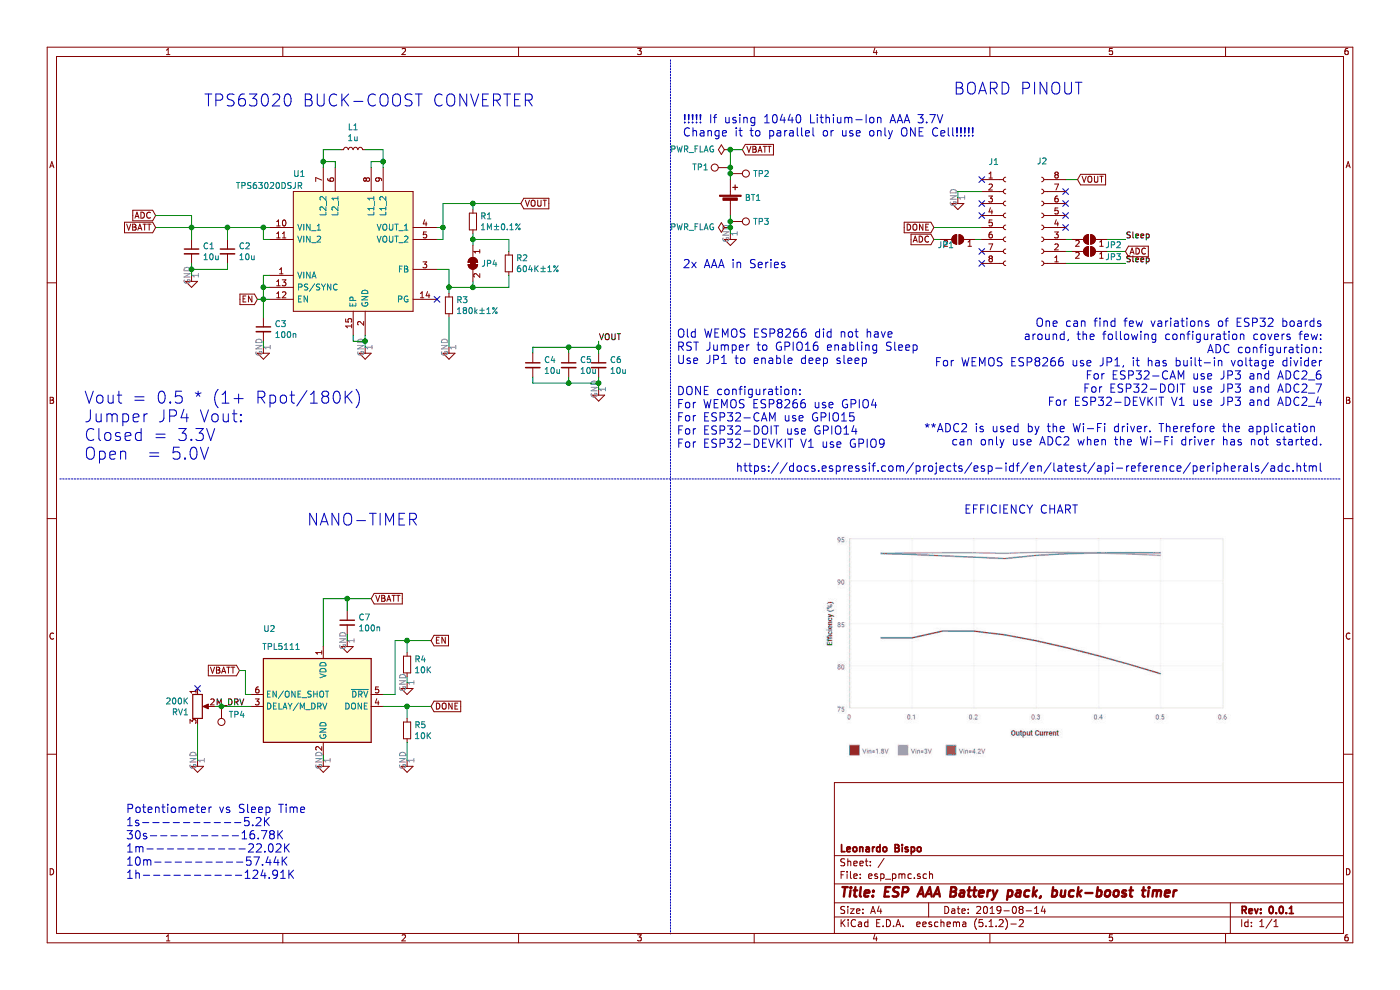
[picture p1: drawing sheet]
EESchema Schematic File Version 4
LIBS:esp_pmc-cache
EELAYER 29 0
EELAYER END
$Descr A4 11693 8268
encoding utf-8
Sheet 1 1
Title "ESP AAA Battery pack, buck-boost timer"
Date "2019-08-14"
Rev "0.0.1"
Comp "Leonardo Bispo"
Comment1 ""
Comment2 ""
Comment3 ""
Comment4 ""
$EndDescr
$Comp
L Device:R_POT RV1
U 1 1
P 1650 5900
F 0 "RV1" H 1580 5854 50  0000 R CNN
F 1 "200K" H 1580 5945 50  0000 R CNN
F 2 "Potentiometer_SMD:Potentiometer_Bourns_TC33X_Vertical" H 1650 5900 50  0001 C CNN
F 3 "~" H 1650 5900 50  0001 C CNN
F 4 "VG039NCHXTB204" H 1650 5900 50  0001 C CNN "Model"
	1    1650 5900
	1    0    0    -1  
$EndComp
$Comp
L Device:C_Small C1
U 1 1
P 1600 2100
F 0 "C1" H 1692 2146 50  0000 L CNN
F 1 "10u" H 1692 2055 50  0000 L CNN
F 2 "Capacitor_SMD:C_0805_2012Metric" H 1600 2100 50  0001 C CNN
F 3 "~" H 1600 2100 50  0001 C CNN
F 4 "LMK212ABJ106KG-T " H 1600 2100 50  0001 C CNN "Part No."
	1    1600 2100
	1    0    0    -1  
$EndComp
$Comp
L Device:C_Small C2
U 1 1
P 1900 2100
F 0 "C2" H 1992 2146 50  0000 L CNN
F 1 "10u" H 1992 2055 50  0000 L CNN
F 2 "Capacitor_SMD:C_0805_2012Metric" H 1900 2100 50  0001 C CNN
F 3 "~" H 1900 2100 50  0001 C CNN
F 4 "LMK212ABJ106KG-T " H 1900 2100 50  0001 C CNN "Part No."
	1    1900 2100
	1    0    0    -1  
$EndComp
$Comp
L Device:C_Small C4
U 1 1
P 4450 3050
F 0 "C4" H 4542 3096 50  0000 L CNN
F 1 "10u" H 4542 3005 50  0000 L CNN
F 2 "Capacitor_SMD:C_0805_2012Metric" H 4450 3050 50  0001 C CNN
F 3 "~" H 4450 3050 50  0001 C CNN
F 4 "LMK212ABJ106KG-T " H 4450 3050 50  0001 C CNN "Part No."
	1    4450 3050
	1    0    0    -1  
$EndComp
$Comp
L Device:C_Small C5
U 1 1
P 4750 3050
F 0 "C5" H 4842 3096 50  0000 L CNN
F 1 "10u" H 4842 3005 50  0000 L CNN
F 2 "Capacitor_SMD:C_0805_2012Metric" H 4750 3050 50  0001 C CNN
F 3 "~" H 4750 3050 50  0001 C CNN
F 4 "LMK212ABJ106KG-T " H 4750 3050 50  0001 C CNN "Part No."
	1    4750 3050
	1    0    0    -1  
$EndComp
$Comp
L Device:C_Small C6
U 1 1
P 5000 3050
F 0 "C6" H 5092 3096 50  0000 L CNN
F 1 "10u" H 5092 3005 50  0000 L CNN
F 2 "Capacitor_SMD:C_0805_2012Metric" H 5000 3050 50  0001 C CNN
F 3 "~" H 5000 3050 50  0001 C CNN
F 4 "LMK212ABJ106KG-T " H 5000 3050 50  0001 C CNN "Part No."
	1    5000 3050
	1    0    0    -1  
$EndComp
$Comp
L SamacSys_Parts:TPS63020DSJR U1
U 1 1
P 2250 1700
F 0 "U1" H 2500 1950 50  0000 C CNN
F 1 "TPS63020DSJR" H 2250 1850 50  0000 C CNN
F 2 "SamacSys_Parts:SON50P300X400X100-15N-D" H 3500 1800 50  0001 L CNN
F 3 "http://www.ti.com/lit/ds/symlink/tps63020.pdf" H 3500 1700 50  0001 L CNN
F 4 "TEXAS INSTRUMENTS - TPS63020DSJR - DC/DC CONV, BUCK-BOOST, 2.4MHZ, VSON-14" H 3500 1600 50  0001 L CNN "Description"
F 5 "1" H 3500 1500 50  0001 L CNN "Height"
F 6 "Texas Instruments" H 3500 1400 50  0001 L CNN "Manufacturer_Name"
F 7 "TPS63020DSJR" H 3500 1300 50  0001 L CNN "Manufacturer_Part_Number"
F 8 "595-TPS63020DSJR" H 3500 1200 50  0001 L CNN "Mouser Part Number"
F 9 "https://www.mouser.com/Search/Refine.aspx?Keyword=595-TPS63020DSJR" H 3500 1100 50  0001 L CNN "Mouser Price/Stock"
F 10 "" H 3500 1000 50  0001 L CNN "RS Part Number"
F 11 "" H 3500 900 50  0001 L CNN "RS Price/Stock"
	1    2250 1700
	1    0    0    -1  
$EndComp
Text Notes 700  3850 0    100  ~ 0
Vout = 0.5 * (1+ Rpot/180K)\nJumper JP4 Vout:\nClosed = 3.3V\nOpen  = 5.0V
NoConn ~ 3650 2500
$Comp
L power:GND #PWR05
U 1 1
P 3050 2900
F 0 "#PWR05" H 3050 2650 50  0001 C CNN
F 1 "GND" H 3055 2727 50  0001 C CNN
F 2 "" H 3050 2900 50  0001 C CNN
F 3 "" H 3050 2900 50  0001 C CNN
	1    3050 2900
	1    0    0    -1  
$EndComp
Wire Wire Line
	3050 2800 3050 2850
Wire Wire Line
	2950 2800 2950 2850
Wire Wire Line
	2950 2850 3050 2850
Connection ~ 3050 2850
Wire Wire Line
	3050 2850 3050 2900
Text GLabel 2150 2500 0    50   Input ~ 0
EN
Wire Wire Line
	2150 2500 2200 2500
Wire Wire Line
	2250 2300 2200 2300
Wire Wire Line
	2200 2300 2200 2400
Connection ~ 2200 2500
Wire Wire Line
	2200 2500 2250 2500
Wire Wire Line
	2250 2400 2200 2400
Connection ~ 2200 2400
Wire Wire Line
	2200 2400 2200 2500
$Comp
L Device:C_Small C3
U 1 1
P 2200 2750
F 0 "C3" H 2292 2796 50  0000 L CNN
F 1 "100n" H 2292 2705 50  0000 L CNN
F 2 "Capacitor_SMD:C_0805_2012Metric" H 2200 2750 50  0001 C CNN
F 3 "~" H 2200 2750 50  0001 C CNN
F 4 "LMK212ABJ106KG-T " H 2200 2750 50  0001 C CNN "Part No."
	1    2200 2750
	1    0    0    -1  
$EndComp
Wire Wire Line
	2200 2500 2200 2650
$Comp
L power:GND #PWR04
U 1 1
P 2200 2900
F 0 "#PWR04" H 2200 2650 50  0001 C CNN
F 1 "GND" H 2205 2727 50  0001 C CNN
F 2 "" H 2200 2900 50  0001 C CNN
F 3 "" H 2200 2900 50  0001 C CNN
	1    2200 2900
	1    0    0    -1  
$EndComp
Wire Wire Line
	2200 2850 2200 2900
$Comp
L Device:L_Small L1
U 1 1
P 2950 1250
F 0 "L1" V 3135 1250 50  0000 C CNN
F 1 "1u" V 3044 1250 50  0000 C CNN
F 2 "Inductor_SMD:L_Taiyo-Yuden_NR-30xx" H 2950 1250 50  0001 C CNN
F 3 "~" H 2950 1250 50  0001 C CNN
F 4 "NR3015T1R0N" V 2950 1250 50  0001 C CNN "Part No"
	1    2950 1250
	0    -1   -1   0   
$EndComp
Wire Wire Line
	3050 1250 3200 1250
Wire Wire Line
	3200 1250 3200 1350
Wire Wire Line
	3100 1400 3100 1350
Wire Wire Line
	3100 1350 3200 1350
Connection ~ 3200 1350
Wire Wire Line
	3200 1350 3200 1400
Wire Wire Line
	2850 1250 2700 1250
Wire Wire Line
	2700 1250 2700 1350
Wire Wire Line
	2800 1400 2800 1350
Wire Wire Line
	2800 1350 2700 1350
Connection ~ 2700 1350
Wire Wire Line
	2700 1350 2700 1400
$Comp
L Device:R_Small R1
U 1 1
P 3950 1850
F 0 "R1" H 4009 1896 50  0000 L CNN
F 1 "1M±0.1%" H 4009 1805 50  0000 L CNN
F 2 "Resistor_SMD:R_0805_2012Metric" H 3950 1850 50  0001 C CNN
F 3 "~" H 3950 1850 50  0001 C CNN
	1    3950 1850
	1    0    0    -1  
$EndComp
Wire Wire Line
	5000 2950 5000 2900
Wire Wire Line
	4450 2950 4450 2900
Wire Wire Line
	4450 2900 4750 2900
Connection ~ 5000 2900
Wire Wire Line
	5000 2900 5000 2850
Wire Wire Line
	4750 2950 4750 2900
Connection ~ 4750 2900
Wire Wire Line
	4750 2900 5000 2900
Text Label 5000 2850 0    50   ~ 0
VOUT
$Comp
L power:GND #PWR07
U 1 1
P 5000 3250
F 0 "#PWR07" H 5000 3000 50  0001 C CNN
F 1 "GND" H 5005 3077 50  0001 C CNN
F 2 "" H 5000 3250 50  0001 C CNN
F 3 "" H 5000 3250 50  0001 C CNN
	1    5000 3250
	1    0    0    -1  
$EndComp
Wire Wire Line
	5000 3150 5000 3200
Wire Wire Line
	4450 3150 4450 3200
Wire Wire Line
	4450 3200 4750 3200
Connection ~ 5000 3200
Wire Wire Line
	5000 3200 5000 3250
Wire Wire Line
	4750 3150 4750 3200
Connection ~ 4750 3200
Wire Wire Line
	4750 3200 5000 3200
Wire Wire Line
	3650 1900 3700 1900
Wire Wire Line
	3650 2000 3700 2000
Wire Wire Line
	3700 2000 3700 1900
Wire Wire Line
	2250 1900 2200 1900
Wire Wire Line
	2250 2000 2200 2000
Wire Wire Line
	2200 2000 2200 1900
Connection ~ 2200 1900
Wire Wire Line
	2200 1900 1900 1900
Wire Wire Line
	1600 2000 1600 1900
Connection ~ 1600 1900
Wire Wire Line
	1600 1900 1300 1900
Wire Wire Line
	1900 2000 1900 1900
Connection ~ 1900 1900
Wire Wire Line
	1900 1900 1600 1900
$Comp
L power:GND #PWR03
U 1 1
P 1600 2300
F 0 "#PWR03" H 1600 2050 50  0001 C CNN
F 1 "GND" H 1605 2127 50  0001 C CNN
F 2 "" H 1600 2300 50  0001 C CNN
F 3 "" H 1600 2300 50  0001 C CNN
	1    1600 2300
	1    0    0    -1  
$EndComp
Wire Wire Line
	1600 2200 1600 2250
Wire Wire Line
	1900 2200 1900 2250
Wire Wire Line
	1900 2250 1600 2250
Connection ~ 1600 2250
Wire Wire Line
	1600 2250 1600 2300
Wire Wire Line
	3700 1900 3700 1700
Wire Wire Line
	3700 1700 3950 1700
Connection ~ 3700 1900
Wire Wire Line
	3950 1750 3950 1700
Connection ~ 3950 1700
Wire Wire Line
	3950 1700 4350 1700
$Comp
L Device:R_Small R3
U 1 1
P 3750 2550
F 0 "R3" H 3809 2596 50  0000 L CNN
F 1 "180k±1%" H 3809 2505 50  0000 L CNN
F 2 "Resistor_SMD:R_0805_2012Metric" H 3750 2550 50  0001 C CNN
F 3 "~" H 3750 2550 50  0001 C CNN
F 4 "0805W8F1803T5E" H 3750 2550 50  0001 C CNN "Part No"
	1    3750 2550
	1    0    0    -1  
$EndComp
Wire Wire Line
	3750 2450 3750 2400
Wire Wire Line
	3750 2250 3650 2250
Wire Wire Line
	3750 2650 3750 2900
$Comp
L Device:R_Small R2
U 1 1
P 4250 2200
F 0 "R2" H 4309 2246 50  0000 L CNN
F 1 "604K±1%" H 4309 2155 50  0000 L CNN
F 2 "Resistor_SMD:R_0805_2012Metric" H 4250 2200 50  0001 C CNN
F 3 "~" H 4250 2200 50  0001 C CNN
F 4 "0805W8F6043T5E" H 4250 2200 50  0001 C CNN "Part No"
	1    4250 2200
	1    0    0    -1  
$EndComp
$Comp
L Jumper:SolderJumper_2_Bridged JP4
U 1 1
P 3950 2200
F 0 "JP4" V 3950 2268 50  0000 L CNN
F 1 "SolderJumper_2_Bridged" V 3995 2268 50  0001 L CNN
F 2 "Jumper:SolderJumper-2_P1.3mm_Bridged_RoundedPad1.0x1.5mm" H 3950 2200 50  0001 C CNN
F 3 "~" H 3950 2200 50  0001 C CNN
	1    3950 2200
	0    1    1    0   
$EndComp
Wire Wire Line
	3950 1950 3950 2000
Wire Wire Line
	4250 2100 4250 2000
Wire Wire Line
	4250 2000 3950 2000
Connection ~ 3950 2000
Wire Wire Line
	3950 2000 3950 2050
Wire Wire Line
	4250 2300 4250 2400
Wire Wire Line
	4250 2400 3950 2400
Wire Wire Line
	3950 2400 3950 2350
Wire Wire Line
	3950 2400 3750 2400
Connection ~ 3950 2400
Connection ~ 3750 2400
Wire Wire Line
	3750 2400 3750 2250
Text Notes 1700 900  0    100  ~ 0
TPS63020 BUCK-COOST CONVERTER
Text GLabel 4350 1700 2    50   Input ~ 0
VOUT
Text GLabel 1300 1900 0    50   Input ~ 0
VBATT
$Comp
L Jumper:SolderJumper_2_Open JP1
U 1 1
P 8000 2000
F 0 "JP1" H 8100 2050 50  0000 C CNN
F 1 "ESP32 ADC" H 8000 2114 50  0001 C CNN
F 2 "Jumper:SolderJumper-2_P1.3mm_Open_RoundedPad1.0x1.5mm" H 8000 2000 50  0001 C CNN
F 3 "~" H 8000 2000 50  0001 C CNN
	1    8000 2000
	-1   0    0    1   
$EndComp
$Comp
L power:GND #PWR011
U 1 1
P 2700 6350
F 0 "#PWR011" H 2700 6100 50  0001 C CNN
F 1 "GND" H 2705 6177 50  0001 C CNN
F 2 "" H 2700 6350 50  0001 C CNN
F 3 "" H 2700 6350 50  0001 C CNN
	1    2700 6350
	1    0    0    -1  
$EndComp
Wire Wire Line
	2700 6300 2700 6350
$Comp
L Device:R_Small R5
U 1 1
P 3400 6100
F 0 "R5" H 3459 6146 50  0000 L CNN
F 1 "10K" H 3459 6055 50  0000 L CNN
F 2 "Resistor_SMD:R_0805_2012Metric" H 3400 6100 50  0001 C CNN
F 3 "~" H 3400 6100 50  0001 C CNN
F 4 "0805W8F1803T5E" H 3400 6100 50  0001 C CNN "Part No"
	1    3400 6100
	1    0    0    -1  
$EndComp
Wire Wire Line
	2100 5900 1850 5900
$Comp
L power:GND #PWR010
U 1 1
P 1650 6350
F 0 "#PWR010" H 1650 6100 50  0001 C CNN
F 1 "GND" H 1655 6177 50  0001 C CNN
F 2 "" H 1650 6350 50  0001 C CNN
F 3 "" H 1650 6350 50  0001 C CNN
	1    1650 6350
	1    0    0    -1  
$EndComp
Wire Wire Line
	1650 6350 1650 6050
NoConn ~ 1650 5750
Text GLabel 3100 5000 2    50   Input ~ 0
VBATT
Text GLabel 2000 5600 0    50   Input ~ 0
VBATT
Wire Wire Line
	2050 5800 2100 5800
$Comp
L Device:C_Small C7
U 1 1
P 2900 5200
F 0 "C7" H 2992 5246 50  0000 L CNN
F 1 "100n" H 2992 5155 50  0000 L CNN
F 2 "Capacitor_SMD:C_0805_2012Metric" H 2900 5200 50  0001 C CNN
F 3 "~" H 2900 5200 50  0001 C CNN
F 4 "LMK212ABJ106KG-T " H 2900 5200 50  0001 C CNN "Part No."
	1    2900 5200
	1    0    0    -1  
$EndComp
$Comp
L power:GND #PWR08
U 1 1
P 2900 5350
F 0 "#PWR08" H 2900 5100 50  0001 C CNN
F 1 "GND" H 2905 5177 50  0001 C CNN
F 2 "" H 2900 5350 50  0001 C CNN
F 3 "" H 2900 5350 50  0001 C CNN
	1    2900 5350
	1    0    0    -1  
$EndComp
Wire Wire Line
	2900 5300 2900 5350
Wire Wire Line
	3100 5000 2900 5000
Wire Wire Line
	2700 5000 2700 5400
Wire Wire Line
	2900 5100 2900 5000
Connection ~ 2900 5000
Wire Wire Line
	2900 5000 2700 5000
$Comp
L Device:R_Small R4
U 1 1
P 3400 5550
F 0 "R4" H 3459 5596 50  0000 L CNN
F 1 "10K" H 3459 5505 50  0000 L CNN
F 2 "Resistor_SMD:R_0805_2012Metric" H 3400 5550 50  0001 C CNN
F 3 "~" H 3400 5550 50  0001 C CNN
F 4 "0805W8F1803T5E" H 3400 5550 50  0001 C CNN "Part No"
	1    3400 5550
	1    0    0    -1  
$EndComp
$Comp
L power:GND #PWR09
U 1 1
P 3400 5700
F 0 "#PWR09" H 3400 5450 50  0001 C CNN
F 1 "GND" H 3405 5527 50  0001 C CNN
F 2 "" H 3400 5700 50  0001 C CNN
F 3 "" H 3400 5700 50  0001 C CNN
	1    3400 5700
	1    0    0    -1  
$EndComp
Wire Wire Line
	3400 5650 3400 5700
Wire Wire Line
	3400 5450 3400 5350
Wire Wire Line
	3400 5350 3600 5350
Text GLabel 3600 5350 2    50   Input ~ 0
EN
$Comp
L power:GND #PWR012
U 1 1
P 3400 6350
F 0 "#PWR012" H 3400 6100 50  0001 C CNN
F 1 "GND" H 3405 6177 50  0001 C CNN
F 2 "" H 3400 6350 50  0001 C CNN
F 3 "" H 3400 6350 50  0001 C CNN
	1    3400 6350
	1    0    0    -1  
$EndComp
Wire Wire Line
	3400 6200 3400 6350
Text GLabel 3600 5900 2    50   Input ~ 0
DONE
Text Notes 1050 7350 0    69   ~ 0
Potentiometer vs Sleep Time\n1s----------5.2K\n30s---------16.78K\n1m----------22.02K\n10m---------57.44K\n1h----------124.91K
Wire Notes Line
	5600 500  5600 7800
Text Notes 3500 4400 2    98   ~ 0
NANO-TIMER
Wire Notes Line
	500  4000 11200 4000
Text Notes 9050 800  2    98   ~ 0
BOARD PINOUT
Text Label 9400 2200 0    50   ~ 0
Sleep
NoConn ~ 8200 2200
NoConn ~ 8200 2100
NoConn ~ 8200 1500
$Comp
L power:GND #PWR01
U 1 1
P 8000 1650
F 0 "#PWR01" H 8000 1400 50  0001 C CNN
F 1 "GND" H 8005 1477 50  0001 C CNN
F 2 "" H 8000 1650 50  0001 C CNN
F 3 "" H 8000 1650 50  0001 C CNN
	1    8000 1650
	1    0    0    -1  
$EndComp
Wire Wire Line
	8900 1500 9000 1500
Text GLabel 9000 1500 2    50   Input ~ 0
VOUT
$Comp
L Timer:TPL5111 U2
U 1 1
P 2700 5900
F 0 "U2" H 2250 6550 50  0000 C CNN
F 1 "TPL5111" H 2350 6400 50  0000 C CNN
F 2 "Package_TO_SOT_SMD:SOT-23-6" H 2700 5900 50  0001 C CNN
F 3 "http://www.ti.com/lit/ds/symlink/tpl5111.pdf" H 1050 6050 50  0001 C CNN
	1    2700 5900
	1    0    0    -1  
$EndComp
Wire Wire Line
	3200 5900 3400 5900
Wire Wire Line
	3400 6000 3400 5900
Connection ~ 3400 5900
Wire Wire Line
	3400 5900 3600 5900
Wire Wire Line
	3200 5800 3300 5800
Wire Wire Line
	3300 5800 3300 5350
Wire Wire Line
	3300 5350 3400 5350
Connection ~ 3400 5350
Wire Wire Line
	2000 5600 2050 5600
Wire Wire Line
	2050 5600 2050 5800
Text Label 1800 5900 0    50   ~ 0
M_DRV
Text Label 9400 2000 0    50   ~ 0
Sleep
$Comp
L Jumper:SolderJumper_2_Open JP2
U 1 1
P 9100 2000
F 0 "JP2" H 8900 2050 50  0000 C CNN
F 1 "Wemos Sleep" H 9100 2114 50  0001 C CNN
F 2 "Jumper:SolderJumper-2_P1.3mm_Open_RoundedPad1.0x1.5mm" H 9100 2000 50  0001 C CNN
F 3 "~" H 9100 2000 50  0001 C CNN
	1    9100 2000
	-1   0    0    1   
$EndComp
Wire Wire Line
	8950 2000 8900 2000
Wire Wire Line
	9250 2000 9400 2000
Wire Wire Line
	8900 2200 9400 2200
$Comp
L Jumper:SolderJumper_2_Open JP3
U 1 1
P 9100 2100
F 0 "JP3" H 8900 2150 50  0000 C CNN
F 1 "Wemos ADC" H 9100 2214 50  0001 C CNN
F 2 "Jumper:SolderJumper-2_P1.3mm_Open_RoundedPad1.0x1.5mm" H 9100 2100 50  0001 C CNN
F 3 "~" H 9100 2100 50  0001 C CNN
	1    9100 2100
	-1   0    0    1   
$EndComp
Wire Wire Line
	8900 2100 8950 2100
Wire Wire Line
	9250 2100 9400 2100
Text GLabel 7800 1900 0    50   Input ~ 0
DONE
Text Notes 5650 3750 0    69   ~ 0
DONE configuration:\nFor WEMOS ESP8266 use GPIO4\nFor ESP32-CAM use GPIO15\nFor ESP32-DOIT use GPIO14\nFor ESP32-DEVKIT V1 use GPIO9
Wire Wire Line
	8200 1900 7800 1900
Wire Wire Line
	7800 2000 7850 2000
Wire Wire Line
	8150 2000 8200 2000
Text Notes 11050 3950 2    69   ~ 0
One can find few variations of ESP32 boards\naround, the following configuration covers few:\nADC configuration:\nFor WEMOS ESP8266 use JP1, it has built-in voltage divider\nFor ESP32-CAM use JP3 and ADC2_6\nFor ESP32-DOIT use JP3 and ADC2_7\nFor ESP32-DEVKIT V1 use JP3 and ADC2_4\n\n**ADC2 is used by the Wi-Fi driver. Therefore the application \ncan only use ADC2 when the Wi-Fi driver has not started.\n\nhttps://docs.espressif.com/projects/esp-idf/en/latest/api-reference/peripherals/adc.html
NoConn ~ 8200 1800
NoConn ~ 8200 1700
NoConn ~ 8900 1900
NoConn ~ 8900 1800
NoConn ~ 8900 1700
NoConn ~ 8900 1600
Text Notes 5650 3050 0    69   ~ 0
Old WEMOS ESP8266 did not have\nRST Jumper to GPIO16 enabling Sleep\nUse JP1 to enable deep sleep
Text GLabel 7800 2000 0    50   Input ~ 0
ADC
Text GLabel 9400 2100 2    50   Input ~ 0
ADC
$Comp
L power:GND #PWR02
U 1 1
P 6100 1950
F 0 "#PWR02" H 6100 1700 50  0001 C CNN
F 1 "GND" H 6105 1777 50  0001 C CNN
F 2 "" H 6100 1950 50  0001 C CNN
F 3 "" H 6100 1950 50  0001 C CNN
	1    6100 1950
	1    0    0    -1  
$EndComp
Wire Wire Line
	6100 1850 6100 1900
Text GLabel 6200 1250 2    50   Input ~ 0
VBATT
Wire Wire Line
	6200 1250 6100 1250
Wire Wire Line
	6100 1250 6100 1400
Text Notes 5700 2250 0    69   ~ 0
2x AAA in Series
Text Notes 5700 1150 0    69   ~ 0
!!!!! If using 10440 Lithium-Ion AAA 3.7V\nChange it to parallel or use only ONE Cell!!!!!
Text Notes 8050 4300 0    69   ~ 0
EFFICIENCY CHART
$Comp
L power:PWR_FLAG #FLG01
U 1 1
P 6100 1250
F 0 "#FLG01" H 6100 1325 50  0001 C CNN
F 1 "PWR_FLAG" V 6100 1377 50  0000 L CNN
F 2 "" H 6100 1250 50  0001 C CNN
F 3 "~" H 6100 1250 50  0001 C CNN
	1    6100 1250
	0    -1   -1   0   
$EndComp
Connection ~ 6100 1250
$Comp
L power:GND #PWR06
U 1 1
P 3750 2900
F 0 "#PWR06" H 3750 2650 50  0001 C CNN
F 1 "GND" H 3755 2727 50  0001 C CNN
F 2 "" H 3750 2900 50  0001 C CNN
F 3 "" H 3750 2900 50  0001 C CNN
	1    3750 2900
	1    0    0    -1  
$EndComp
$Comp
L power:PWR_FLAG #FLG02
U 1 1
P 6100 1900
F 0 "#FLG02" H 6100 1975 50  0001 C CNN
F 1 "PWR_FLAG" V 6100 2027 50  0000 L CNN
F 2 "" H 6100 1900 50  0001 C CNN
F 3 "~" H 6100 1900 50  0001 C CNN
	1    6100 1900
	0    -1   -1   0   
$EndComp
Connection ~ 6100 1900
Wire Wire Line
	6100 1900 6100 1950
$Comp
L Connector:Conn_01x08_Female J2
U 1 1
P 8700 1900
F 0 "J2" H 8650 1350 50  0000 L CNN
F 1 "Conn_01x08_Female" H 8728 1785 50  0001 L CNN
F 2 "Connector_PinSocket_2.54mm:PinSocket_1x08_P2.54mm_Vertical" H 8700 1900 50  0001 C CNN
F 3 "~" H 8700 1900 50  0001 C CNN
	1    8700 1900
	-1   0    0    1   
$EndComp
$Comp
L Connector:Conn_01x08_Female J1
U 1 1
P 8400 1800
F 0 "J1" H 8300 2250 50  0000 C CNN
F 1 "Conn_01x08_Female" H 8292 1266 50  0001 C CNN
F 2 "Connector_PinSocket_2.54mm:PinSocket_1x08_P2.54mm_Vertical" H 8400 1800 50  0001 C CNN
F 3 "~" H 8400 1800 50  0001 C CNN
	1    8400 1800
	1    0    0    -1  
$EndComp
Wire Wire Line
	8000 1600 8000 1650
Wire Wire Line
	8000 1600 8200 1600
$Comp
L Connector:TestPoint TP4
U 1 1
P 1850 5900
F 0 "TP4" H 1792 5972 50  0000 R CNN
F 1 "TestPoint" H 1792 6017 50  0001 R CNN
F 2 "TestPoint:TestPoint_Pad_D1.0mm" H 2050 5900 50  0001 C CNN
F 3 "~" H 2050 5900 50  0001 C CNN
	1    1850 5900
	-1   0    0    1   
$EndComp
Connection ~ 1850 5900
Wire Wire Line
	1850 5900 1800 5900
$Comp
L Connector:TestPoint TP1
U 1 1
P 6100 1400
F 0 "TP1" V 6100 1650 50  0000 C CNN
F 1 "TestPoint" V 6204 1472 50  0001 C CNN
F 2 "TestPoint:TestPoint_THTPad_D2.5mm_Drill1.2mm" H 6300 1400 50  0001 C CNN
F 3 "~" H 6300 1400 50  0001 C CNN
	1    6100 1400
	0    -1   -1   0   
$EndComp
Connection ~ 6100 1400
Wire Wire Line
	6100 1400 6100 1450
$Comp
L Connector:TestPoint TP2
U 1 1
P 6100 1450
F 0 "TP2" V 6100 1638 50  0000 L CNN
F 1 "TestPoint" V 6145 1638 50  0001 L CNN
F 2 "TestPoint:TestPoint_THTPad_D2.5mm_Drill1.2mm" H 6300 1450 50  0001 C CNN
F 3 "~" H 6300 1450 50  0001 C CNN
	1    6100 1450
	0    1    1    0   
$EndComp
$Comp
L Connector:TestPoint TP3
U 1 1
P 6100 1850
F 0 "TP3" V 6100 2038 50  0000 L CNN
F 1 "TestPoint" V 6145 2038 50  0001 L CNN
F 2 "TestPoint:TestPoint_THTPad_D2.5mm_Drill1.2mm" H 6300 1850 50  0001 C CNN
F 3 "~" H 6300 1850 50  0001 C CNN
	1    6100 1850
	0    1    1    0   
$EndComp
$Comp
L Device:Battery_Cell BT1
U 1 1
P 6100 1700
F 0 "BT1" H 6218 1750 50  0000 L CNN
F 1 "Battery_Cell" H 6218 1705 50  0001 L CNN
F 2 "" V 6100 1760 50  0001 C CNN
F 3 "~" V 6100 1760 50  0001 C CNN
	1    6100 1700
	1    0    0    -1  
$EndComp
Wire Wire Line
	6100 1450 6100 1500
Connection ~ 6100 1450
Wire Wire Line
	6100 1800 6100 1850
Connection ~ 6100 1850
Text GLabel 1300 1800 0    50   Input ~ 0
ADC
Wire Wire Line
	1300 1800 1600 1800
Wire Wire Line
	1600 1800 1600 1900
$EndSCHEMATC
